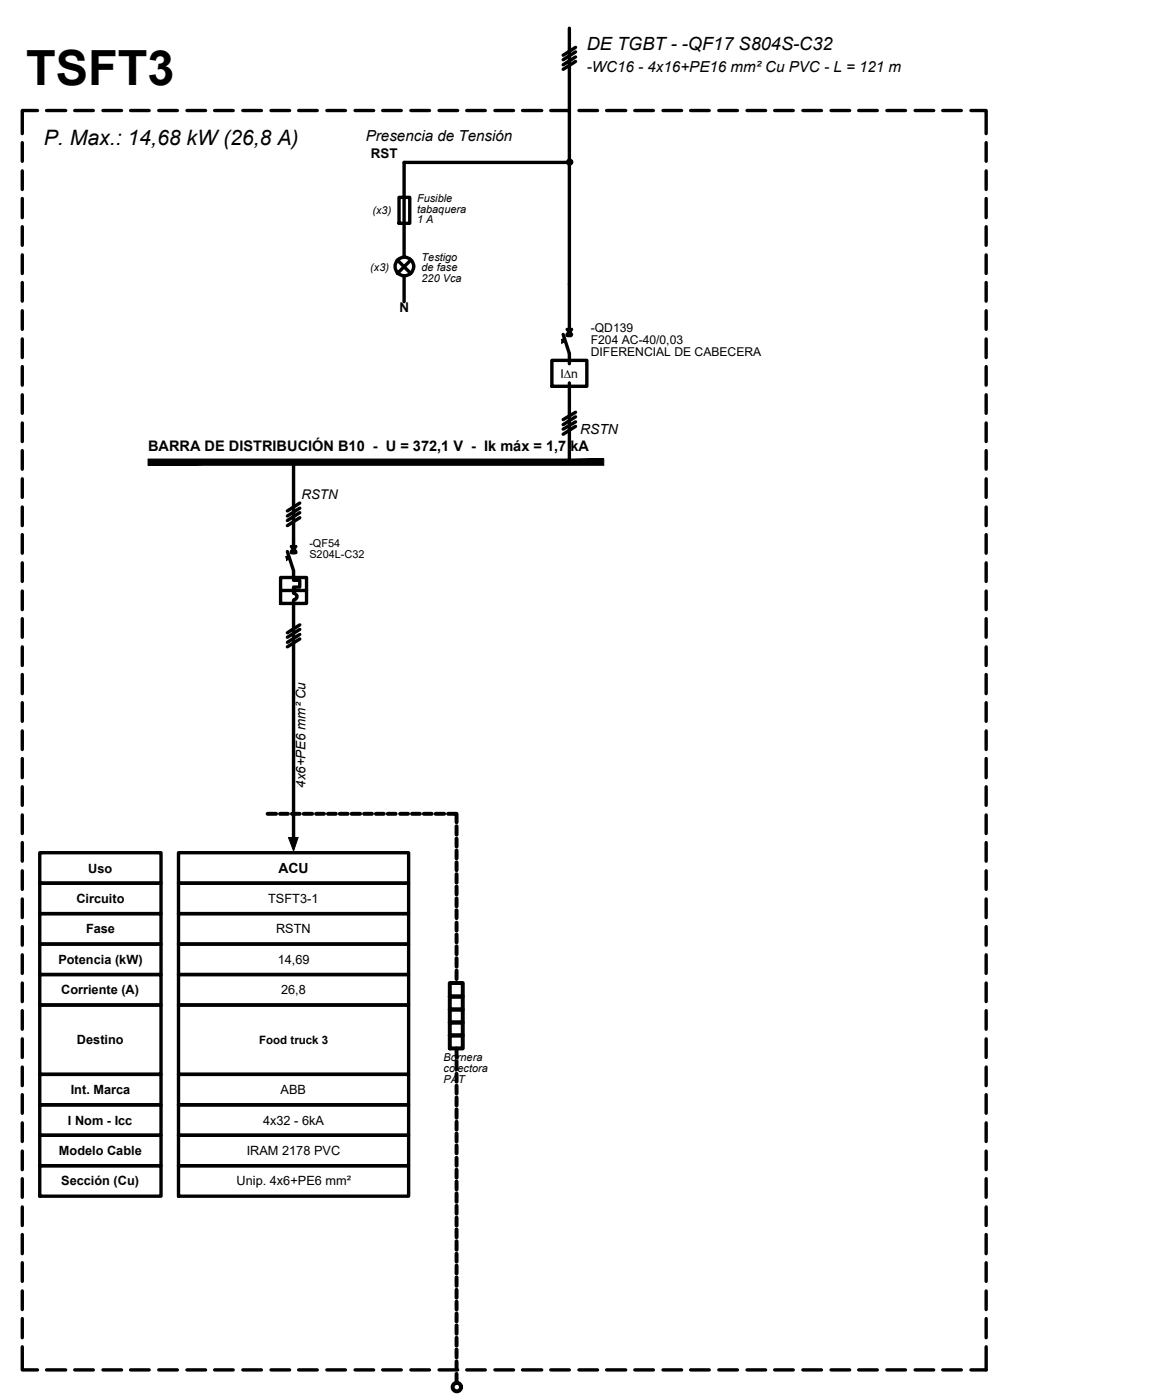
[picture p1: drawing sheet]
<svg xmlns="http://www.w3.org/2000/svg" width="88mm" height="105mm" viewBox="0 0 88 105" stroke-linecap="round" stroke-linejoin="round" font-family="sans-serif">
<!-- layer: UNI-MARCO -->
<g fill="none" stroke="#000" stroke-width=".25">
<path d="M1.7 10.7v1.4M1.7 12.8v1.4M1.7 14.9v1.4M1.7 17v1.4M1.7 19.1v1.4M2.8 8.3h-1.1v1.7M3.5 8.3h1.4M5.6 8.3h1.4M7.7 8.3h1.4M9.8 8.3h1.4M11.9 8.3h1.4M14 8.3h1.4"/>
<path d="M16.1 8.3h1.4M18.2 8.3h1.4M20.3 8.3h1.4M22.4 8.3h1.4M24.5 8.3h1.4M26.6 8.3h1.4M28.7 8.3h1.4M30.8 8.3h1.4M33 8.3h1.4M35 8.3h1.4M37.1 8.3h1.4M39.2 8.3h1.5"/>
<path d="M41.3 8.3h1.4M43.5 8.3h1.4M45.5 8.3h1.5M47.6 8.3h1.4M49.8 8.3h1.4M51.8 8.3h1.4M54 8.3h1.4M56.1 8.3h1.4M58.1 8.3h1.4M60.3 8.3h1.4M62.4 8.3h1.4M64.5 8.3h1.3"/>
<path d="M66.6 8.3h1.4M68.7 8.3h1.4M70.8 8.3h1.4M72.9 8.3h1.1v1.7M74 10.7v1.4M74 12.8v1.4M74 14.9v1.4M74 17v1.4M74 19.1v1.4M1.7 21.2v1.4M1.7 23.3v1.4M1.7 25.4v1.4"/>
<path d="M1.7 27.5v1.4M1.7 29.6v1.4M1.7 31.7v1.4M1.7 33.8v1.4M1.7 35.9v1.4M1.7 38.1v1.4M74 21.2v1.4M74 23.3v1.4M74 25.4v1.4M74 27.5v1.4M74 29.6v1.4M74 31.7v1.4"/>
<path d="M74 33.8v1.4M74 35.9v1.4M74 38.1v1.4M1.7 40.1v1.4M1.7 42.2v1.4M1.7 44.4v1.4M1.7 46.4v1.4M1.7 48.6v1.4M1.7 50.6v1.5M1.7 52.7v1.4M1.7 54.9v1.4M1.7 56.9v1.5"/>
<path d="M1.7 59.1v1.4M74 40.1v1.4M74 42.2v1.4M74 44.4v1.4M74 46.4v1.4M74 48.6v1.4M74 50.6v1.5M74 52.7v1.4M74 54.9v1.4M74 56.9v1.5M74 59.1v1.4M1.7 61.2v1.4"/>
<path d="M1.7 63.2v1.4M1.7 65.4v1.4M1.7 67.5v1.4M1.7 69.6v1.3M1.7 71.7v1.4M1.7 73.8v1.4M1.7 75.9v1.4M1.7 78v1.4M74 61.2v1.4M74 63.2v1.4M74 65.4v1.4M74 67.5v1.4"/>
<path d="M74 69.6v1.3M74 71.7v1.4M74 73.8v1.4M74 75.9v1.4M74 78v1.4M1.7 80.1v1.4M1.7 82.2v1.4M1.7 84.3v1.4M1.7 86.4v1.4M1.7 88.5v1.4M1.7 90.6v1.4M1.7 92.7v1.4"/>
<path d="M1.7 94.8v1.4M1.7 96.9v1.4M1.7 99v1.4M74 80.1v1.4M74 82.2v1.4M74 84.3v1.4M74 86.4v1.4M74 88.5v1.4M74 90.6v1.4M74 92.7v1.4M74 94.8v1.4M74 96.9v1.4"/>
<path d="M74 99v1.4M1.7 101.1v1.7h1.1M3.5 102.8h1.4M5.6 102.8h1.4M7.7 102.8h1.4M9.8 102.8h1.4M11.9 102.8h1.4M14 102.8h1.4M16.1 102.8h1.4M18.2 102.8h1.4M20.3 102.8h1.4M22.4 102.8h1.4"/>
<path d="M24.5 102.8h1.4M26.6 102.8h1.4M28.7 102.8h1.4M30.8 102.8h1.4M33 102.8h1.4M35 102.8h1.4M37.1 102.8h1.4M39.2 102.8h1.5M41.3 102.8h1.4M43.5 102.8h1.4M45.5 102.8h1.5M47.6 102.8h1.4"/>
<path d="M49.8 102.8h1.4M51.8 102.8h1.4M54 102.8h1.4M56.1 102.8h1.4M58.1 102.8h1.4M60.3 102.8h1.4M62.4 102.8h1.4M64.5 102.8h1.3M66.6 102.8h1.4M68.7 102.8h1.4M70.8 102.8h1.4M74 101.1v1.7h-1.1"/>
</g>
<!-- layer: UNI-LIN -->
<g fill="none" stroke="#000" stroke-width=".25">
<path d="M29.8 19.5l1 1M30 14.8h.8v2h-.8zM30.8 19.5l-1 1M42.7 12.2h-12.4v7.1M42.7 2.1v23.1M43.2 4.6l-.9 .6M43.2 4.3l-.9 .6M43.2 3.9l-.9 .6M43.2 3.6l-.9 .5M22 34.7v6.8M22.5 38.9l-.9 .6M22.5 38.5l-.9 .6"/>
<path d="M22.5 38.1l-.9 .6M22.5 37.8l-.9 .6M30.3 20.7v1.9M41.4 27h2.6v2h-2.6zM42.3 25.1l.4 1.4v.8M42.6 24.7l.3 .4M42.6 25.2h.3M42.7 28.7v6M42.9 24.7l-.3 .4M43.2 32l-.9 .6M43.2 31.7l-.9 .5M43.2 31.3l-.9 .6"/>
<path d="M43.2 30.9l-.9 .6M21.1 43.3h1.9v2h-1.9zM21.1 44.3h1.9M21.6 41.4l.4 1.4v.8h.5v.5h-.5v.4a.25 .25 0 0 1 .3 .3 .25 .25 0 0 1-.3 .2v18M21.9 41l.3 .4M21.9 41.5h.3M22.2 41l-.3 .4M22.5 48l-.9 .6M22.5 47.6l-.9 .6M22.5 47.2l-.9 .6M22.5 46.9l-.9 .6"/>
<circle cx="42.8" cy="12.2" r=".15"/>
<circle cx="30.4" cy="20" r=".7"/>
</g>
<g fill="#000" stroke="#000" stroke-width=".08">
<path d="M21.7 62.9h.7l-.4 1z"/>
<path d="M42.4 25.4v.3h-.2zM42.1 25.5l.1 .2 .2-.3z"/>
<path d="M21.7 41.7v.3h-.2zM21.4 41.8l.1 .2 .2-.3z"/>
</g>
<!-- layer: UNI-BARRA -->
<path d="M11.1 34.5v.4l34.2-.4zM11.1 34.9l34.2-.4v.4z" fill="#000" stroke="#000" stroke-width=".08"/>
<!-- layer: UNI-TABLA -->
<g fill="none" stroke="#000" stroke-width=".25">
<path d="M3 64h9.1v2.3h-9.1zM3 66.3h9.1v2.3h-9.1zM3 68.6h9.1v2.3h-9.1zM3 70.9h9.1v2.3h-9.1zM3 73.2h9.1v2.2h-9.1zM3 75.4h9.1v5.2h-9.1zM13.4 64h17.3v2.3h-17.3zM13.4 66.3h17.3v2.3h-17.3zM13.4 68.6h17.3v2.3h-17.3zM13.4 70.9h17.3v2.3h-17.3zM13.4 73.2h17.3v2.2h-17.3zM13.4 75.4h17.3v5.2h-17.3z"/>
<path d="M3 80.6h9.1v2.3h-9.1zM3 82.9h9.1v2.3h-9.1zM3 85.2h9.1v2.3h-9.1zM3 87.5h9.1v2.3h-9.1zM13.4 80.6h17.3v2.3h-17.3zM13.4 82.9h17.3v2.3h-17.3zM13.4 85.2h17.3v2.3h-17.3zM13.4 87.5h17.3v2.3h-17.3z"/>
</g>
<!-- layer: UNI-PAT -->
<g fill="none" stroke="#000" stroke-width=".3">
<path d="M20.1 61.1h.6M21 61.1h.6M21.9 61.1h.6M22.8 61.1h.6M23.7 61.1h.6M24.6 61.1h.6M25.5 61.1h.6M26.4 61.1h.6M27.3 61.1h.6M28.2 61.1h.6M29.1 61.1h.6M30 61.1h.6"/>
<path d="M30.9 61.1h.6M31.8 61.1h.6M32.7 61.1h.6M33.6 61.1h.7v.6M33.8 77.7h.9v1h-.9zM33.8 76.7h.9v1h-.9zM33.8 75.8h.9v.9h-.9zM33.8 74.8h.9v1h-.9zM33.8 73.8h.9v1h-.9zM34.3 62v.7M34.3 62.9v.6M34.3 63.8v.6"/>
<path d="M34.3 64.7v.6M34.3 65.6v.7M34.3 66.5v.6M34.3 67.4v.6M34.3 68.3v.6M34.3 69.3v.5M34.3 70.1v.6M34.3 71v.6M34.3 71.9v.7M34.3 72.9v.6M34.3 78.7v.7M34.3 79.7v.6"/>
<path d="M34.3 80.6v.6M34.3 81.5v.6M34.3 82.4v.6M34.3 83.3v.6M34.3 84.2v.6M34.3 85.1v.6M34.3 86v.6M34.3 86.9v.6M34.3 87.8v.6M34.3 88.7v.6M34.3 89.6v.6M34.3 90.5v.6"/>
<path d="M34.3 91.4v.6M34.3 92.3v.6M34.3 93.2v.6M34.3 94.1v.6M34.3 95v.6M34.3 95.9v.6M34.3 96.8v.6M34.3 97.7v.6M34.3 98.6v.6M34.3 99.5v.6M34.3 100.4v.6M34.3 101.3v.6"/>
<path d="M34.3 102.2v.6M34.3 103.1v.7"/>
<circle cx="34.3" cy="104.1" r=".32"/>
</g>
<text font-size="3.6" x="2" y="6.3">TSFT3</text>
<text font-size="1.6" x="3.3" y="10.9">P. Max.: 14,68 kW (26,8 A)</text>
<text font-size="1.4" x="44" y="3.7">DE TGBT - -QF17 S804S-C32</text>
<g font-size="1.1">
<text x="44" y="5.4">-WC16 - 4x16+PE16 mm² Cu PVC - L = 121 m</text>
<text x="27.5" y="10.6">Presencia de Tensión</text>
<text x="11.1" y="33.9">BARRA DE DISTRIBUCIÓN B10 - U = 372,1 V - Ik máx = 1,7 kA</text>
</g>
<g font-size="1">
<text x="27.8" y="11.9">RST</text>
<text x="30" y="23.5">N</text>
<text x="43.5" y="32.6">RSTN</text>
<text x="22.6" y="37.5">RSTN</text>
<text x="22.9" y="59.1" transform="rotate(-90 22.9 59.1)">4x6+PE6 mm² Cu</text>
<text x="6.6" y="65.5">Uso</text>
<text x="20.9" y="65.5">ACU</text>
<text x="5.7" y="67.8">Circuito</text>
<text x="6.5" y="70.1">Fase</text>
<text x="20.1" y="67.8">TSFT3-1</text>
<text x="20.7" y="70.1">RSTN</text>
<text x="4.4" y="72.3">Potencia (kW)</text>
<text x="4.6" y="74.6">Corriente (A)</text>
<text x="20.8" y="72.3">14,69</text>
<text x="21.1" y="74.6">26,8</text>
<text x="5.3" y="82.1">Int. Marca</text>
<text x="5.8" y="78.4">Destino</text>
<text x="21.1" y="82.1">ABB</text>
<text x="4.4" y="86.7">Modelo Cable</text>
<text x="4.6" y="89">Sección (Cu)</text>
<text x="5.1" y="84.4">I Nom - Icc</text>
<text x="17.8" y="89">Unip. 4x6+PE6 mm²</text>
<text x="18.5" y="86.7">IRAM 2178 PVC</text>
<text x="19.7" y="84.4">4x32 - 6kA</text>
</g>
<g font-size=".9">
<text x="42.1" y="28.4">I∆n</text>
<text x="44.3" y="24.9">-QD139</text>
<text x="44.3" y="25.8">F204 AC-40/0,03</text>
<text x="44.3" y="26.8">DIFERENCIAL DE CABECERA</text>
<text x="19.5" y="78.4">Food truck 3</text>
</g>
<g font-size=".8">
<text x="28" y="16.1">(x3)</text>
<text x="31.3" y="15.2">Fusible</text>
<text x="31.3" y="16">tabaquera</text>
<text x="31.3" y="16.8">1 A</text>
<text x="27.8" y="20.3">(x3)</text>
<text x="31.6" y="19.6">Testigo</text>
<text x="31.6" y="20.4">de fase</text>
<text x="31.6" y="21.2">220 Vca</text>
<text x="23.2" y="41.1">-QF54</text>
<text x="23.2" y="41.9">S204L-C32</text>
<text x="33.3" y="79.7">Bornera</text>
<text x="33.3" y="80.5">colectora</text>
<text x="33.3" y="81.3">PAT</text>
</g>
</svg>
